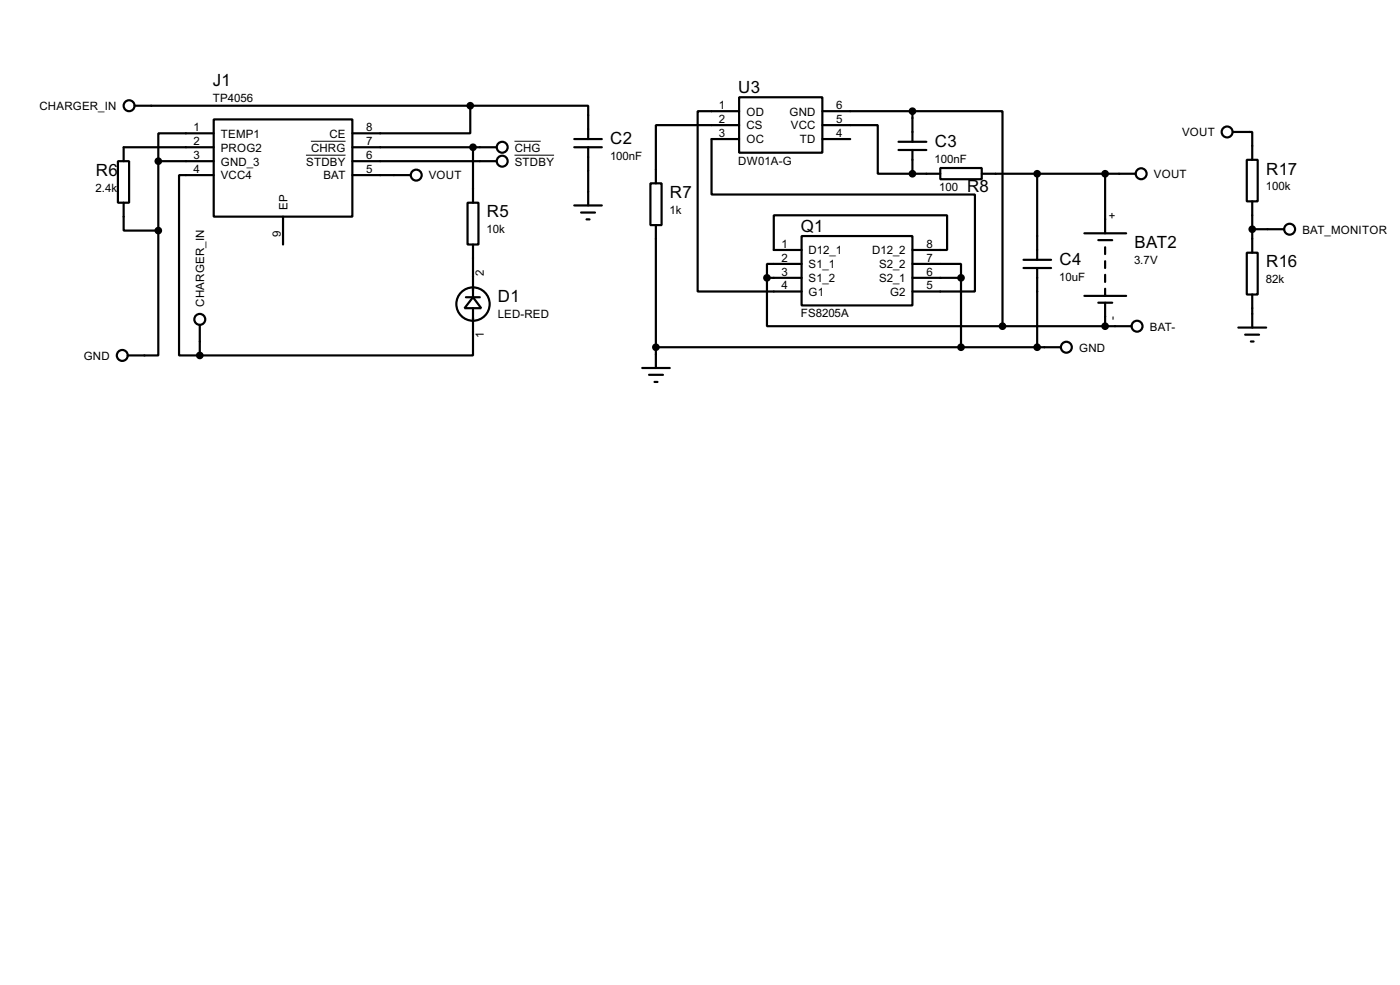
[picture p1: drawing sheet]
<svg xmlns="http://www.w3.org/2000/svg" width="256mm" height="180mm" viewBox="0 0 256 180" stroke-linecap="round" stroke-linejoin="round" font-family="sans-serif">
<g fill="none" stroke="#000" stroke-width=".4">
<path d="M24.7 19.4h61.5M86.2 19.4v5h-21.6M86.2 19.4h21.6v6.1M135.4 17.8h15.3v10.2h-15.3zM21.6 29.5h2.1v7.6h-2.1zM22.7 37.1v5.1h6.3M29 29.5h10.2M29 29.5v12.7M39.2 21.9h25.4v17.8h-25.4zM39.2 32.1h-6.4v33h3.8M39.2 24.4h-10.2v5.1M39.2 27h-16.5v2.5"/>
<path d="M51.9 39.7v5.1M64.6 29.5h26.4M64.6 27h26.4M64.6 32.1h10.6M85.7 37.1h2v7.7h-2zM86.7 27v10.1M105.2 27h5.1M105.2 25.5h5.1M105.2 37.6h5.1M106.5 38.9h2.5M107.8 27v10.6M119.2 33.6h2v7.6h-2z"/>
<path d="M135.4 20.4h-7.6v33h19.1M135.4 25.5h-5v10.1h48.2v17.8h-11.4M135.4 22.9h-15.2v10.7M150.7 22.9h10.1v8.9h6.4M150.7 20.4h16.5M150.7 25.5h5.1M164.6 26h5.1M164.6 27.5h5.1M167.2 20.4h16.5v39.3M167.2 20.4v5.6M167.2 27.5v4.3M167.2 31.8h5.1"/>
<path d="M172.3 30.8h7.6v2h-7.6zM179.9 31.8h28.2M190 31.8v15.8M202.5 31.8v10.9M225.9 24.2h3.5v5.1M228.4 29.3h2v7.6h-2zM229.4 36.9v9.4M29 42.2v22.9h-5.6M36.6 59.5v5.6M85.4 54.4h2.5M86.7 54.4l1.5 2h-3.1zM86.7 56.4v8.7h-50.1"/>
<path d="M86.7 44.8v9.6M107.5 40.2h.5M120.2 41.2v26.2M140.5 50.9v8.8h43.2M140.5 50.9h6.4M146.9 43.2h20.3v12.7h-20.3zM146.9 45.8h-5.1v-6.4h31.7v6.4h-6.3M146.9 48.3h-6.4v2.6M167.2 48.3h8.9v2.6M167.2 50.9h8.9M176.1 50.9v12.7M183.7 59.7h23.6"/>
<path d="M187.5 47.6h5.1M187.5 49.1h5.1M190 49.1v14.5M198.7 42.7h7.6M198.7 54.2h7.6M201.2 44h2.6M201.2 55.4h2.6M202.5 45.3v1.2M202.5 47.8v1.3M202.5 50.3v1.3M202.5 52.9v1.3M202.5 55.4v4.3"/>
<path d="M226.9 60h5.1M228.4 46.3h2v7.6h-2zM229.4 53.9v6.1M229.4 42h5.9M117.7 67.4h5M118.9 68.6h2.6M119.9 69.9h.6M120.2 63.6h74.2M228.1 61.3h2.6M229.2 62.5h.5"/>
<circle cx="23.6" cy="19.4" r="1"/>
<circle cx="76.2" cy="32.1" r="1"/>
<circle cx="92" cy="29.5" r="1"/>
<circle cx="92" cy="27" r="1"/>
<circle cx="209" cy="31.8" r="1"/>
<circle cx="224.8" cy="24.2" r="1"/>
<circle cx="36.6" cy="58.5" r="1"/>
<circle cx="86.6" cy="55.7" r="3.1"/>
<circle cx="208.3" cy="59.7" r="1"/>
<circle cx="236.2" cy="42" r="1"/>
<circle cx="22.4" cy="65.1" r="1"/>
<circle cx="195.3" cy="63.6" r="1"/>
</g>
<circle cx="167.2" cy="31.8" r=".2" fill="#000"/>
<path d="M56.1 28.4h7.2M57 25.9h6.3M94.3 25.9h4.8M94.3 28.4h7.2" fill="none" stroke="#000" stroke-width=".18"/>
<g fill="#000" stroke="#000" stroke-width=".4">
<circle cx="86.1" cy="19.4" r=".5"/>
<circle cx="29" cy="29.5" r=".5"/>
<circle cx="86.6" cy="27" r=".5"/>
<circle cx="167.1" cy="20.4" r=".5"/>
<circle cx="167.1" cy="31.8" r=".5"/>
<circle cx="190" cy="31.8" r=".5"/>
<circle cx="202.4" cy="31.8" r=".5"/>
<circle cx="29" cy="42.2" r=".5"/>
<circle cx="140.5" cy="50.9" r=".5"/>
<circle cx="176" cy="50.9" r=".5"/>
<circle cx="183.6" cy="59.7" r=".5"/>
<circle cx="202.4" cy="59.7" r=".5"/>
<circle cx="229.4" cy="42" r=".5"/>
<circle cx="36.6" cy="65.1" r=".5"/>
<circle cx="120.1" cy="63.6" r=".5"/>
<circle cx="176" cy="63.6" r=".5"/>
<circle cx="190" cy="63.6" r=".5"/>
</g>
<g font-size="3.5">
<text x="39" y="15.7">J1</text>
<text x="135.3" y="17">U3</text>
<text x="111.8" y="26.4">C2</text>
<text x="171.3" y="26.8">C3</text>
<text x="17.6" y="32.2">R6</text>
<text x="177.2" y="35.1">R8</text>
<text x="232" y="31.9">R17</text>
<text x="89.2" y="39.8">R5</text>
<text x="122.7" y="36.3">R7</text>
<text x="146.7" y="42.4">Q1</text>
<text x="207.8" y="45.4">BAT2</text>
<text x="194.1" y="48.5">C4</text>
<text x="232" y="49">R16</text>
<text x="91.2" y="55.3">D1</text>
</g>
<g font-size="2.4">
<text x="7.2" y="20.1">CHARGER_IN</text>
<text x="35.5" y="24">1</text>
<text x="39" y="18.6">TP4056</text>
<text x="67.1" y="24">8</text>
<text x="131.7" y="19.9">1</text>
<text x="131.7" y="22.5">2</text>
<text x="136.7" y="21.2">OD</text>
<text x="136.7" y="23.7">CS</text>
<text x="144.6" y="21.2">GND</text>
<text x="144.9" y="23.7">VCC</text>
<text x="153.2" y="19.9">6</text>
<text x="153.2" y="22.5">5</text>
<text x="35.5" y="26.6">2</text>
<text x="35.5" y="29.1">3</text>
<text x="40.4" y="25.2">TEMP1</text>
<text x="40.4" y="27.8">PROG2</text>
<text x="57" y="27.8">CHRG</text>
<text x="60.3" y="25.2">CE</text>
<text x="67.1" y="26.6">7</text>
<text x="67.1" y="29.1">6</text>
<text x="94.3" y="27.8">CHG</text>
<text x="111.8" y="29.3">100nF</text>
<text x="131.7" y="25">3</text>
<text x="136.7" y="26.3">OC</text>
<text x="146.5" y="26.3">TD</text>
<text x="153.2" y="25">4</text>
<text x="171.2" y="29.8">100nF</text>
<text x="216.5" y="25">VOUT</text>
<text x="17.5" y="35.1">2.4k</text>
<text x="35.5" y="31.7">4</text>
<text x="40.4" y="30.3">GND_3</text>
<text x="40.4" y="32.8">VCC4</text>
<text x="56.1" y="30.3">STDBY</text>
<text x="59.2" y="32.8">BAT</text>
<text x="67.1" y="31.7">5</text>
<text x="78.5" y="32.8">VOUT</text>
<text x="94.3" y="30.3">STDBY</text>
<text x="135.2" y="30.2">DW01A-G</text>
<text x="172.1" y="35">100</text>
<text x="211.4" y="32.6">VOUT</text>
<text x="231.9" y="34.9">100k</text>
<text x="52.7" y="38.4" transform="rotate(-90 52.7 38.4)">EP</text>
<text x="122.7" y="39.2">1k</text>
<text x="204.5" y="40.2" transform="rotate(-90 204.5 40.2)">+</text>
<text x="51.5" y="43.4" transform="rotate(-90 51.5 43.4)">9</text>
<text x="89.2" y="42.7">10k</text>
<text x="143.2" y="45.4">1</text>
<text x="143.2" y="47.9">2</text>
<text x="148.1" y="46.6">D12_1</text>
<text x="159.8" y="46.6">D12_2</text>
<text x="169.7" y="45.4">8</text>
<text x="169.7" y="47.9">7</text>
<text x="238.6" y="42.7">BAT_MONITOR</text>
<text x="88.7" y="50.6" transform="rotate(-90 88.7 50.6)">2</text>
<text x="143.2" y="50.4">3</text>
<text x="143.2" y="52.9">4</text>
<text x="148.1" y="49.1">S1_1</text>
<text x="148.1" y="51.7">S1_2</text>
<text x="161" y="49.1">S2_2</text>
<text x="161" y="51.7">S2_1</text>
<text x="169.7" y="50.4">6</text>
<text x="169.7" y="52.9">5</text>
<text x="194.1" y="51.4">10uF</text>
<text x="207.8" y="48.3">3.7V</text>
<text x="231.9" y="51.9">82k</text>
<text x="37.4" y="56.1" transform="rotate(-90 37.4 56.1)">CHARGER_IN</text>
<text x="91.2" y="58.2">LED-RED</text>
<text x="146.7" y="58.1">FS8205A</text>
<text x="148.1" y="54.2">G1</text>
<text x="163.1" y="54.2">G2</text>
<text x="204.5" y="58.6" transform="rotate(-90 204.5 58.6)">-</text>
<text x="15.3" y="65.9">GND</text>
<text x="88.7" y="61.9" transform="rotate(-90 88.7 61.9)">1</text>
<text x="197.7" y="64.4">GND</text>
<text x="210.6" y="60.5">BAT-</text>
</g>
</svg>
